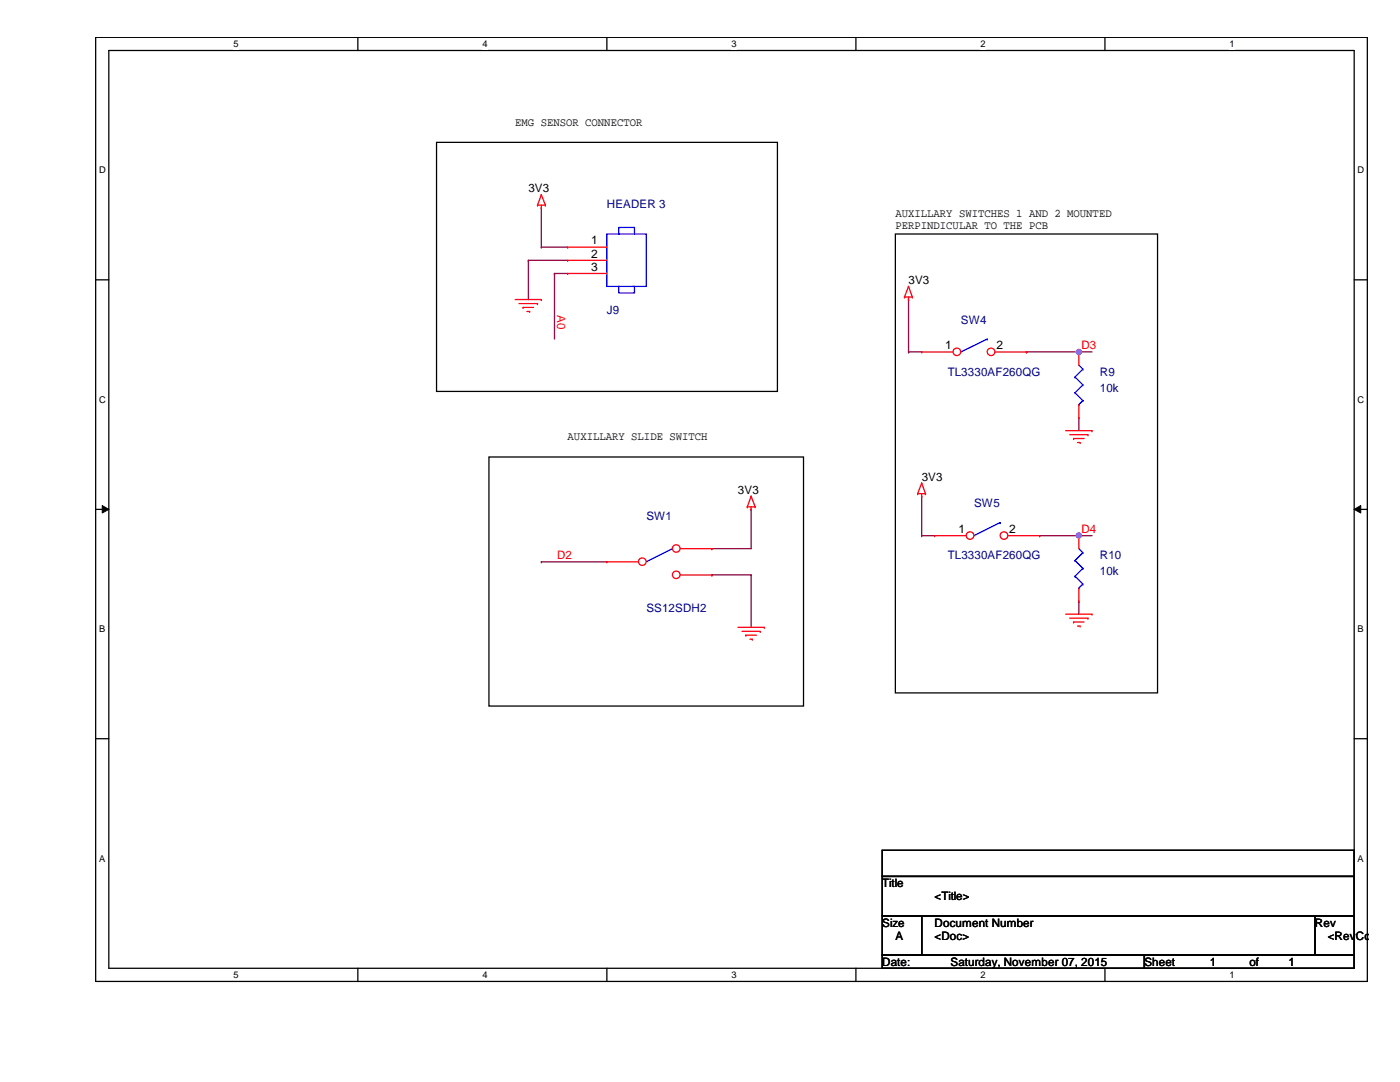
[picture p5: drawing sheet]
<svg xmlns="http://www.w3.org/2000/svg" width="279mm" height="216mm" viewBox="0 0 279 216" stroke-linecap="round" stroke-linejoin="round" font-family="sans-serif">
<path d="M19.1 7.5h253.8v188.3h-253.8zM21.7 10.1h248.6v183.1h-248.6z" fill="none" stroke="#000" stroke-width=".25"/>
<g fill="#fff">
<path d="M46.6 7.7h1v2.1h-1z"/>
<path d="M46.6 193.5h1v2.1h-1z"/>
</g>
<path d="M71.4 7.5v2.6M71.4 193.2v2.6" fill="none" stroke="#000" stroke-width=".25"/>
<g fill="#fff">
<path d="M96.3 7.7h1v2.1h-1z"/>
<path d="M96.3 193.5h1v2.1h-1z"/>
</g>
<path d="M121.1 7.5v2.6M121.1 193.2v2.6" fill="none" stroke="#000" stroke-width=".25"/>
<g fill="#fff">
<path d="M146 7.7h1v2.1h-1z"/>
<path d="M146 193.5h1v2.1h-1z"/>
</g>
<path d="M170.8 7.5v2.6M170.8 193.2v2.6" fill="none" stroke="#000" stroke-width=".25"/>
<g fill="#fff">
<path d="M195.7 7.7h1v2.1h-1z"/>
<path d="M195.7 193.5h1v2.1h-1z"/>
</g>
<path d="M220.5 7.5v2.6M220.5 193.2v2.6" fill="none" stroke="#000" stroke-width=".25"/>
<g fill="#fff">
<path d="M245.4 7.7h1v2.1h-1z"/>
<path d="M245.4 193.5h1v2.1h-1z"/>
<path d="M19.8 32.9h1.3v2.1h-1.3z"/>
<path d="M270.9 32.9h1.3v2.1h-1.3z"/>
<path d="M19.8 78.7h1.3v2.1h-1.3z"/>
<path d="M270.9 78.7h1.3v2.1h-1.3z"/>
</g>
<path d="M19.1 55.8h2.6M270.3 55.8h2.6" fill="none" stroke="#000" stroke-width=".25"/>
<g fill="#fff">
<path d="M19.8 124.5h1.2v2.1h-1.2z"/>
<path d="M270.9 124.5h1.3v2.1h-1.3z"/>
</g>
<path d="M19.1 101.6h2.6M270.3 101.6h2.6" fill="none" stroke="#000" stroke-width=".25"/>
<path d="M20.4 100.9l1.3 .7-1.3 .8zM270.3 101.6l1.3-.7v1.5z" fill="#000"/>
<path d="M20.4 100.9l1.3 .7-1.3 .8zM270.3 101.6l1.3-.7v1.5z" fill="none" stroke="#000" stroke-width=".2"/>
<g fill="#fff">
<path d="M19.8 170.3h1.2v2h-1.2z"/>
<path d="M270.9 170.3h1.3v2h-1.3z"/>
</g>
<path d="M87.1 28.4h68.1v49.7h-68.1zM178.7 46.7h52.3v91.6h-52.3zM97.6 91.2h62.8v49.7h-62.8zM19.1 147.4h2.6M270.3 147.4h2.6" fill="none" stroke="#000" stroke-width=".25"/>
<g fill="none" stroke="#800040" stroke-width=".25">
<path d="M105.5 51.9h.1M105.5 51.9h7.8M105.5 51.9v7.9M108 49.3h.1M108 41.5h.1M108 49.3h5.3M108 41.5v7.8M110.7 54.6h.1M110.7 54.6h2.6M110.7 54.6v13M181.3 59.8h.1M181.3 59.8v10.4"/>
<path d="M181.3 70.2h.1M181.3 70.2h2.6M204.9 70.2h.1M204.9 70.2h13M215.3 70.2h.1M215.3 83.3h.1M215.3 83.3v2.6M108 112.1h.1M108 112.1h13.1M142.1 114.7h.1M142.1 109.5h.1M142.1 114.7h7.8"/>
<path d="M149.9 114.7h.1M149.9 101.6h.1M149.9 101.6v7.9h-7.8M149.9 114.7v10.5"/>
</g>
<circle cx="215.3" cy="70.2" r=".51" fill="#f0f"/>
<circle cx="215.3" cy="70.2" r=".51" fill="none" stroke="#f0f" stroke-width=".25"/>
<path d="M183.9 99h.1M183.9 99v7.9M183.9 106.9h.1M183.9 106.9h2.6M207.5 106.9h.1M207.5 106.9h7.8" fill="none" stroke="#800040" stroke-width=".25"/>
<circle cx="215.3" cy="106.8" r=".51" fill="#f0f"/>
<circle cx="215.3" cy="106.8" r=".51" fill="none" stroke="#f0f" stroke-width=".25"/>
<path d="M215.3 106.9h.1M215.3 120h.1M215.3 106.9h2.6M215.3 120v2.6" fill="none" stroke="#800040" stroke-width=".25"/>
<g fill="none" stroke="#f00" stroke-width=".25">
<path d="M108 38.9h.1M108 38.9l-.7 2M108 38.9l.8 2M102.8 59.8h5.2M107.3 40.9h.1M107.3 40.9h1.5M108 59.8h.1M108 41.5h.1M108 40.9v.6M108.8 40.9h.1M180.5 59.3h.1M180.5 59.3h1.6"/>
<path d="M181.3 59.8h.1M181.3 57.1h.1M181.3 59.3v.5M181.3 57.1l-.8 2.2M181.3 57.1l.8 2.2M182.1 59.3h.1M103.6 60.6h3.7M104.4 61.3h.1M104.4 61.3h2.1M105.2 62.1h.5M105.7 62.1h.1M107.3 60.6h.1"/>
<path d="M149.9 99h.1M149.9 99l-.8 2.1M149.9 99l.8 2.1M183.1 98.5h.1M183.1 98.5h1.6M183.9 99h.1M183.9 96.4h.1M183.9 98.5v.5M183.9 96.4l-.8 2.1M183.9 96.4l.8 2.1M184.7 98.5h.1M212.7 85.9h5.2"/>
<path d="M213.5 86.7h3.6M214.2 87.5h.1M214.2 87.5h2.2M215.1 88.3h.5M215.6 88.3h.1M217.1 86.7h.1M217.9 85.9h.1M149.1 101.1h.1M149.1 101.1h1.6M149.9 101.6h.1M149.9 101.1v.5M150.7 101.1h.1"/>
<path d="M147.3 125.2h5.2M148.1 126h3.6M148.8 126.7h.1M148.8 126.7h2.2M149.6 127.5h.6M150.2 127.5h.1M151.7 126h.1M152.5 125.2h.1M212.7 122.6h5.2M213.5 123.4h3.6M214.2 124.1h.1M214.2 124.1h2.2"/>
<path d="M215.1 124.9h.5M215.6 124.9h.1M217.1 123.4h.1M217.9 122.6h.1"/>
</g>
<path d="M176.1 169.7h94.2v5.2h-94.2zM176.1 174.9h94.2v7.9h-94.2zM176.1 182.8h7.8v7.8h-7.8zM176.1 190.6h52.3v2.6h-52.3zM183.9 182.8h78.5v7.8h-78.5zM228.4 190.6h41.9v2.6h-41.9zM262.4 182.8h7.9v7.8h-7.9z" fill="none" stroke="#000" stroke-width=".25"/>
<path d="M197 67.6h.1M197 67.6l-5.2 2.6" fill="none" stroke="#00f" stroke-width=".25"/>
<circle cx="191" cy="70.2" r=".75" fill="#fff"/>
<g fill="none" stroke="#f00" stroke-width=".25">
<path d="M183.9 70.2h.1M183.9 70.2h6.3"/>
<circle cx="191" cy="70.2" r=".75"/>
</g>
<circle cx="197.8" cy="70.2" r=".75" fill="#fff"/>
<g fill="none" stroke="#f00" stroke-width=".25">
<path d="M198.6 70.2h6.3M204.9 70.2h.1M215.3 106.9h.1M215.3 120h.1M215.3 106.9v2.6M215.3 117.3v2.7"/>
<circle cx="197.8" cy="70.2" r=".75"/>
</g>
<g fill="none" stroke="#00f" stroke-width=".25">
<path d="M199.6 104.3h.1M199.6 104.3l-5.2 2.6M214.5 111.8h.1M214.5 115h.1M214.5 111.8l1.6 1.6M214.5 115l1.6 1.5M215.3 117.3h.1M215.3 109.5l.8 .8M216.1 110.3h.1M216.1 113.4h.1M216.1 116.5h.1M216.1 110.3l-1.6 1.5"/>
<path d="M216.1 113.4l-1.6 1.6M216.1 116.5l-.8 .8"/>
</g>
<circle cx="193.6" cy="106.9" r=".75" fill="#fff"/>
<g fill="none" stroke="#f00" stroke-width=".25">
<path d="M186.5 106.9h.1M186.5 106.9h6.3"/>
<circle cx="193.6" cy="106.9" r=".75"/>
</g>
<circle cx="200.4" cy="106.9" r=".75" fill="#fff"/>
<g fill="none" stroke="#f00" stroke-width=".25">
<path d="M113.3 49.3h.1M113.3 51.9h.1M113.3 54.6h.1M113.3 49.3h7.8M113.3 51.9h7.8M113.3 54.6h7.8M201.2 106.9h6.3M207.5 106.9h.1"/>
<circle cx="200.4" cy="106.9" r=".75"/>
</g>
<path d="M121.1 46.7h7.9v10.4h-7.9zM123.5 57.1v1.4h3.1v-1.4h-.2M123.7 46.7h-.2v-1.3h3.1v1.3M134.2 109.5h.1M134.2 109.5l-5.2 2.6" fill="none" stroke="#00f" stroke-width=".25"/>
<circle cx="128.2" cy="112.1" r=".75" fill="#fff"/>
<g fill="none" stroke="#f00" stroke-width=".25">
<path d="M121.1 112.1h.1M121.1 112.1h6.3"/>
<circle cx="128.2" cy="112.1" r=".75"/>
</g>
<circle cx="135" cy="109.5" r=".75" fill="#fff"/>
<g fill="none" stroke="#f00" stroke-width=".25">
<path d="M135.8 109.5h6.3M142.1 109.5h.1"/>
<circle cx="135" cy="109.5" r=".75"/>
</g>
<circle cx="135" cy="114.7" r=".75" fill="#fff"/>
<g fill="none" stroke="#f00" stroke-width=".25">
<path d="M215.3 70.2h.1M215.3 70.2v2.7M215.3 83.3h.1M215.3 80.7v2.6M135.8 114.7h6.3M142.1 114.7h.1"/>
<circle cx="135" cy="114.7" r=".75"/>
</g>
<path d="M214.5 75.2h.1M214.5 78.4h.1M214.5 75.2l1.6 1.6M214.5 78.4l1.6 1.5M215.3 72.9l.8 .8M216.1 73.7h.1M216.1 76.8h.1M216.1 79.9h.1M216.1 73.7l-1.6 1.5M216.1 76.8l-1.6 1.6M216.1 79.9l-.8 .8M215.3 80.7h.1" fill="none" stroke="#00f" stroke-width=".25"/>
<circle cx="215.3" cy="70.2" r=".51" fill="#f0f"/>
<circle cx="215.3" cy="70.2" r=".51" fill="none" stroke="#f0f" stroke-width=".25"/>
<circle cx="215.3" cy="106.8" r=".51" fill="#f0f"/>
<circle cx="215.3" cy="106.8" r=".51" fill="none" stroke="#f0f" stroke-width=".25"/>
<g font-size="2.4">
<text x="118" y="48.8">1</text>
<text x="118" y="51.4">2</text>
<text x="118" y="54">3</text>
<text x="188.6" y="69.7">1</text>
<text x="198.8" y="69.7">2</text>
<text x="191.3" y="106.3">1</text>
<text x="201.4" y="106.3">2</text>
</g>
<g font-size="2.3">
<text x="102.8" y="25.1">EMG SENSOR CONNECTOR</text>
<text x="105.5" y="38.4">3V3</text>
<text x="178.7" y="43.4">AUXILLARY SWITCHES 1 AND 2 MOUNTED</text>
<text x="178.7" y="45.7">PERPINDICULAR TO THE PCB</text>
<text x="181.3" y="56.7">3V3</text>
<text x="113.3" y="87.8">AUXILLARY SLIDE SWITCH</text>
<text x="183.9" y="96">3V3</text>
<text x="147.3" y="98.6">3V3</text>
<text x="176.1" y="177">Title</text>
<text x="186.5" y="179.7">&lt;Title&gt;</text>
<text x="176.1" y="184.9">Size</text>
<text x="186.5" y="184.9">Document Number</text>
<text x="262.4" y="184.9">Rev</text>
<text x="178.7" y="187.5">A</text>
<text x="186.5" y="187.5">&lt;Doc&gt;</text>
<text x="265" y="187.5">&lt;RevCo</text>
<text x="176.1" y="192.7">Date:</text>
<text x="189.7" y="192.7">Saturday, November 07, 2015</text>
<text x="228.4" y="192.7">Sheet</text>
<text x="241.5" y="192.7">1</text>
<text x="249.3" y="192.7">of</text>
<text x="257.2" y="192.7">1</text>
</g>
<g font-size="2.3" fill="#000080">
<text x="121.1" y="41.5">HEADER 3</text>
<text x="121.1" y="62.7">J9</text>
<text x="191.8" y="64.6">SW4</text>
<text x="189.1" y="75">TL3330AF260QG</text>
<text x="219.5" y="75">R9</text>
<text x="219.5" y="78.1">10k</text>
<text x="194.4" y="101.2">SW5</text>
<text x="129" y="103.8">SW1</text>
<text x="189.1" y="111.6">TL3330AF260QG</text>
<text x="219.5" y="111.6">R10</text>
<text x="219.5" y="114.8">10k</text>
<text x="129" y="122.1">SS12SDH2</text>
</g>
<g font-size="2.3" fill="#f00">
<text x="111.2" y="62.9" transform="rotate(90 111.2 62.9)">A0</text>
<text x="215.8" y="69.7">D3</text>
<text x="215.8" y="106.4">D4</text>
<text x="111.2" y="111.6">D2</text>
</g>
<g font-size="1.9">
<text x="46.6" y="9.4">5</text>
<text x="96.3" y="9.4">4</text>
<text x="146" y="9.4">3</text>
<text x="195.7" y="9.4">2</text>
<text x="245.4" y="9.4">1</text>
<text x="19.8" y="34.6">D</text>
<text x="270.9" y="34.6">D</text>
<text x="19.8" y="80.3">C</text>
<text x="270.9" y="80.3">C</text>
<text x="19.8" y="126.2">B</text>
<text x="270.9" y="126.2">B</text>
<text x="19.8" y="171.9">A</text>
<text x="270.9" y="171.9">A</text>
<text x="46.6" y="195.2">5</text>
<text x="96.3" y="195.2">4</text>
<text x="146" y="195.2">3</text>
<text x="195.7" y="195.2">2</text>
<text x="245.4" y="195.2">1</text>
</g>
</svg>
